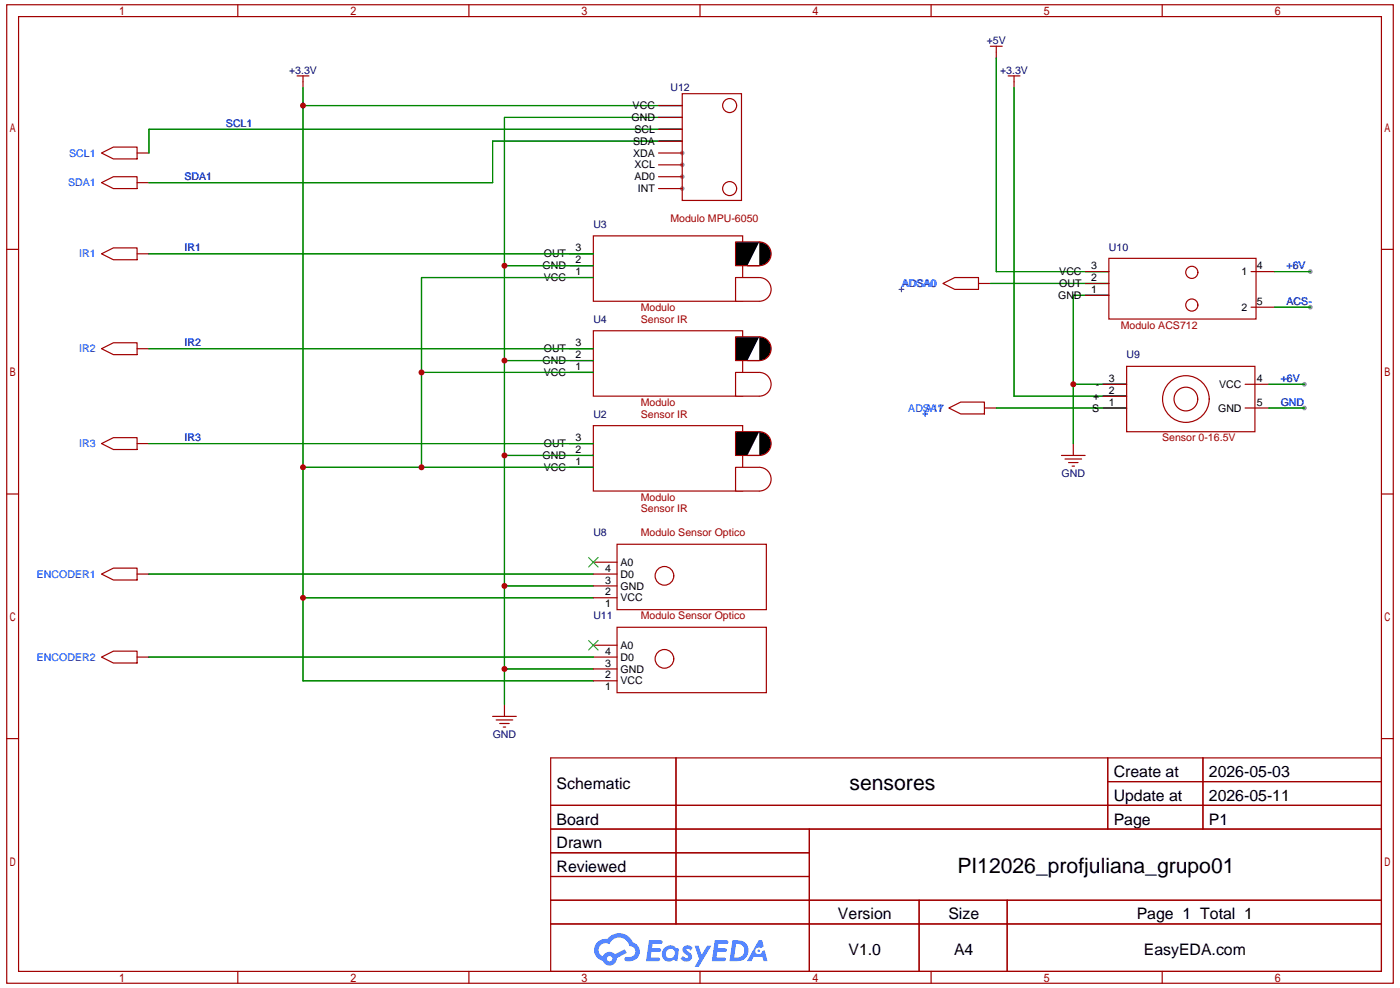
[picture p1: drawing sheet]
<svg xmlns="http://www.w3.org/2000/svg" width="297mm" height="210mm" viewBox="0 0 297 210" stroke-linecap="round" stroke-linejoin="round" font-family="sans-serif">
<g fill="#999">
<circle cx="144.8" cy="40" r=".5"/>
<circle cx="144.8" cy="37.5" r=".5"/>
<circle cx="144.8" cy="35" r=".5"/>
<circle cx="144.8" cy="32.5" r=".5"/>
<circle cx="278.1" cy="57.6" r=".5"/>
<circle cx="278.1" cy="65.2" r=".5"/>
<circle cx="276.9" cy="81.5" r=".5"/>
<circle cx="276.9" cy="86.5" r=".5"/>
</g>
<g fill="none" stroke="#a10000" stroke-width=".25">
<path d="M1.4 1h294.4v207.5h-294.4zM3.9 3.5h289.3v202.5h-289.3zM50.5 1v2.5M99.5 1v2.5M148.6 1v2.5M197.6 1v2.5M246.7 1v2.5M1.4 52.9h2.5M293.2 52.9h2.6M1.4 104.8h2.5M293.2 104.8h2.6M1.4 156.7h2.5"/>
<path d="M293.2 156.7h2.6M116.9 160.7h176.3v45.3h-176.3zM116.9 170.8h176.3M116.9 175.8h176.3M143.5 160.7v35.3M171.8 175.8v30.2M235.1 160.7v15.1M235.1 165.8h58.1M255.4 160.7v15.1M116.9 180.9h54.9M116.9 190.9h176.3M116.9 185.9h54.9"/>
<path d="M116.9 196h176.3M195.1 190.9v15.1M213.8 190.9v15.1M50.5 206v2.5M99.5 206v2.5M148.6 206v2.5M197.6 206v2.5M246.7 206v2.5"/>
</g>
<g fill="#5487ff">
<path d="M145.2 200.8a1.29 1.29 0 0 1 1.8 .2l-.4 .7a.54 .54 0 0 0-.9-.3l.1 .2a1.27 1.27 0 0 1 .8 2 1.52 1.52 0 0 1-2.2-.3l.6-.6 .7 .5a.31 .31 0 0 0 .4-.3 .31 .31 0 0 0-.3-.3 1.11 1.11 0 0 1-.6-1.8z"/>
<path d="M147.4 200.6h.9l.6 1.9 1.2-1.9h.9l-2.7 4.5h-.9l1-1.7z"/>
<path d="M137.8 199.4h1.6a1.3 1.3 0 0 1 1.2 .2 .39 .39 0 0 1-.3 .6h-1.8l-.1 .9h1.6a.39 .39 0 0 1 .4 .5 .39 .39 0 0 1-.5 .3h-1.6l-.2 1.2h1.4a.45 .45 0 0 1 .5 .1 .45 .45 0 0 1 .1 .5l-.4 .2h-2.6z"/>
<path d="M151.7 199.4h1.6a1.31 1.31 0 0 1 1.3 .2 .39 .39 0 0 1-.4 .6h-1.7l-.1 .9h1.6a.39 .39 0 0 1 .3 .5 .39 .39 0 0 1-.4 .3h-1.6l-.2 1.2h1.3a.45 .45 0 0 1 .5 .1 .45 .45 0 0 1 .2 .5l-.4 .2h-2.6z"/>
<path d="M161 199.4h.8l.3 1.4-.6 .3a.75 .75 0 0 0-1.1 .3 .75 .75 0 0 0 .5 1 .75 .75 0 0 0 .9-.6l.5-.3 .6 2.4h-.8l-.3-1h-1.8l-.5 1h-.9z"/>
<path d="M155.5 199.4l-.6 4.5h1.4a2.25 2.25 0 0 0 2.6-2.3 2.25 2.25 0 0 0-2.7-2.2zM156.2 200.2a1.49 1.49 0 0 1 1.8 1.5 1.49 1.49 0 0 1-1.9 1.4h-.3z"/>
<path d="M140.9 201.2a1.58 1.58 0 0 0-.2 2.1 1.58 1.58 0 0 0 2.1 .4l.2-.2 .8 .4 .3-2.5-.2-.3h-.4a1.58 1.58 0 0 0-2.6 .1zM141.6 201.6a.97 .97 0 0 1 1.6 .4 .97 .97 0 0 1-1 1.2 .93 .93 0 0 1-.9-.6 .93 .93 0 0 1 .3-1z"/>
<path d="M126.8 199.8a2.34 2.34 0 0 0 1.2 4 1.53 1.53 0 0 0 1.7 1 1.53 1.53 0 0 0 1.2-1.6l2.2-1.1-.5-.8-2.1 1.1a1.56 1.56 0 0 0-2.5 .4 1.48 1.48 0 0 1-.8-2 1.48 1.48 0 0 1 2.2-.5 2.21 2.21 0 0 1 2.3-1.4 2.21 2.21 0 0 1 1.9 1.8 1.15 1.15 0 0 1 1.3 1 1.15 1.15 0 0 1-1.1 1.3h-.7a.46 .46 0 0 0-.6 .3 .46 .46 0 0 0 .5 .6 2.15 2.15 0 0 0 2.5-1 2.15 2.15 0 0 0-.4-2.6l-.8-.4a3.2 3.2 0 0 0-5.4-.8l-1.1 .1zM128.8 203.3a.6 .6 0 0 1 1.2 0 .6 .6 0 0 1-1.2 0z"/>
<circle cx="161.1" cy="201.7" r=".28"/>
</g>
<path d="M120.9 99.1h5M120.9 96.6h5M120.9 94.1h5M125.9 90.3h31.7v13.8h-31.7z" fill="none" stroke="#a10000" stroke-width=".25"/>
<path d="M161.2 91.6a2.52 2.52 0 0 1 2.5 2.5 2.52 2.52 0 0 1-2.5 2.5z" fill="#000" stroke="#a10000" stroke-width=".25"/>
<path d="M161.2 99.1a2.52 2.52 0 0 1 2.5 2.5 2.52 2.52 0 0 1-2.5 2.5z" fill="#fff" stroke="#a10000" stroke-width=".25"/>
<path d="M156.1 91.6h5.1l-2.5 5h2.5h-5.1z" fill="#000" stroke="#a10000" stroke-width=".25"/>
<path d="M156.1 99.1h5.1v5h-5.1z" fill="#fff" stroke="#a10000" stroke-width=".25"/>
<path d="M120.9 58.9h5M120.9 56.3h5M120.9 53.8h5M125.9 50h31.7v13.9h-31.7z" fill="none" stroke="#a10000" stroke-width=".25"/>
<path d="M161.2 51.3a2.52 2.52 0 0 1 2.5 2.5 2.52 2.52 0 0 1-2.5 2.5z" fill="#000" stroke="#a10000" stroke-width=".25"/>
<path d="M161.2 58.9a2.52 2.52 0 0 1 2.5 2.5 2.52 2.52 0 0 1-2.5 2.5z" fill="#fff" stroke="#a10000" stroke-width=".25"/>
<path d="M156.1 51.3h5.1l-2.5 5h2.5h-5.1z" fill="#000" stroke="#a10000" stroke-width=".25"/>
<path d="M156.1 58.9h5.1v5h-5.1z" fill="#fff" stroke="#a10000" stroke-width=".25"/>
<path d="M120.9 79h5M120.9 76.5h5M120.9 74h5M125.9 70.2h31.7v13.8h-31.7z" fill="none" stroke="#a10000" stroke-width=".25"/>
<path d="M161.2 71.4a2.52 2.52 0 0 1 2.5 2.6 2.52 2.52 0 0 1-2.5 2.5z" fill="#000" stroke="#a10000" stroke-width=".25"/>
<path d="M161.2 79a2.52 2.52 0 0 1 2.5 2.5 2.52 2.52 0 0 1-2.5 2.5z" fill="#fff" stroke="#a10000" stroke-width=".25"/>
<path d="M156.1 71.4h5.1l-2.5 5.1h2.5h-5.1z" fill="#000" stroke="#a10000" stroke-width=".25"/>
<path d="M156.1 79h5.1v5h-5.1z" fill="#fff" stroke="#a10000" stroke-width=".25"/>
<g fill="none" stroke="#a10000" stroke-width=".25">
<path d="M63.1 16.1h2.5M64.3 16.1v2.5M144.8 19.9h12.6v22.6h-12.6zM210.2 9.8h2.5M211.5 9.8v2.5M214 16.1h2.5M215.3 16.1v2.5M21.6 32.5l2.5-1.3h5v2.5h-5zM21.6 38.7l2.5-1.2h5v2.5h-5zM29.1 32.5h2.5M29.1 38.7h2.5M139.8 32.5h5"/>
<path d="M139.8 40h5M139.8 37.5h5M139.8 35h5M139.8 29.9h5M139.8 27.4h5M139.8 24.9h5M139.8 22.4h5M21.6 53.8l2.5-1.2h5v2.5h-5zM29.1 53.8h2.5M230.3 57.6h5.1M235.4 54.8h31.2v12.9h-31.2zM265.6 57.6h5"/>
<path d="M21.6 74l2.5-1.3h5v2.5h-5zM29.1 74h2.5M200.2 60.1l2.5-1.2h5v2.5h-5zM207.7 60.1h2.5M230.3 60.1h5.1M230.3 62.6h5.1M239.2 77.7h27.2v13.9h-27.2zM265.6 65.2h5M21.6 94.1l2.5-1.3h5v2.5h-5zM29.1 94.1h2.5M201.4 86.5l2.5-1.2h5.1v2.5h-5.1zM209 86.5h2.5"/>
<path d="M225.3 96.6h5M226.1 97.4h3.5M226.8 98.1h2M227.6 98.9h.5M227.8 94.1v2.5M234.1 86.5h5.1M234.1 84h5.1M234.1 81.5h5.1M264.3 86.5h5M264.3 81.5h5M125.9 119.2h5.1M131 115.4h31.7v13.9h-31.7z"/>
<path d="M21.6 121.8l2.5-1.3h5v2.5h-5zM21.6 139.4l2.5-1.3h5v2.5h-5zM29.1 121.8h2.5M29.1 139.4h2.5M125.9 121.8h5.1M125.9 126.8h5.1M125.9 124.3h5.1M125.9 139.4h5.1M125.9 136.8h5.1M131 133h31.7v13.9h-31.7zM104.6 151.9h5M105.3 152.7h3.5"/>
<path d="M106.1 153.5h2M106.8 154.2h.5M107.1 149.4v2.5M125.9 144.4h5.1M125.9 141.9h5.1"/>
<circle cx="154.9" cy="22.4" r="1.49"/>
<circle cx="154.9" cy="40" r="1.49"/>
<circle cx="253" cy="57.8" r="1.29"/>
<circle cx="253" cy="64.7" r="1.29"/>
<circle cx="251.7" cy="84.6" r="5"/>
<circle cx="251.7" cy="84.6" r="2.52"/>
<circle cx="141" cy="139.7" r="1.98"/>
<circle cx="141" cy="122.1" r="1.98"/>
</g>
<g fill="none" stroke="#008700" stroke-width=".25">
<path d="M64.3 18.6v125.8h61.6M211.5 12.3v45.3h23.9M215.3 18.6v65.4h23.9M64.3 22.4h80.5M144.8 24.9h-37.7v124.5M144.8 27.4h-113.2v5.1M144.8 29.9h-40.2v8.8h-73M31.6 53.8h94.3M107.1 56.3h18.8M125.9 58.9h-36.4v40.2M270.6 57.6h7.5M31.6 74h94.3"/>
<path d="M89.5 79h36.4M107.1 76.5h18.8M210.2 60.1h25.2M235.4 62.6h-7.6v31.5M270.6 65.2h7.5M31.6 94.1h94.3M64.3 99.1h61.6M107.1 96.6h18.8M211.5 86.5h27.7M227.8 81.5h11.4M269.3 86.5h7.6M269.3 81.5h7.6"/>
<path d="M31.6 121.8h94.3M31.6 139.4h94.3M64.3 126.8h61.6M107.1 124.3h18.8M107.1 141.9h18.8"/>
</g>
<path d="M190.9 61.4h1M191.4 60.9v1M195.9 87.8h1M196.4 87.3v1" fill="none" stroke="#00f" stroke-width=".25"/>
<path d="M124.9 118.2l2.1 2M127 118.2l-2.1 2M124.9 135.8l2.1 2.1M127 135.8l-2.1 2.1" fill="none" stroke="#3c3" stroke-width=".25"/>
<g fill="#c00">
<circle cx="89.5" cy="99.1" r=".63"/>
<circle cx="64.3" cy="99.1" r=".63"/>
<circle cx="64.3" cy="22.4" r=".63"/>
<circle cx="64.3" cy="126.8" r=".63"/>
<circle cx="89.5" cy="79" r=".63"/>
<circle cx="227.8" cy="81.5" r=".63"/>
<circle cx="107.1" cy="96.6" r=".63"/>
<circle cx="107.1" cy="76.5" r=".63"/>
<circle cx="107.1" cy="56.3" r=".63"/>
<circle cx="107.1" cy="124.3" r=".63"/>
<circle cx="107.1" cy="141.9" r=".63"/>
</g>
<g font-size="4.5">
<text x="180.3" y="167.7">sensores</text>
<text x="203.2" y="185.3">PI12026_profjuliana_grupo01</text>
</g>
<g font-size="3.4">
<text x="118.2" y="167.3">Schematic</text>
<text x="236.4" y="164.8">Create at</text>
<text x="256.6" y="164.8">2026-05-03</text>
<text x="236.4" y="169.9">Update at</text>
<text x="256.6" y="169.9">2026-05-11</text>
<text x="118.2" y="174.9">Board</text>
<text x="118.2" y="179.9">Drawn</text>
<text x="236.4" y="174.9">Page</text>
<text x="256.6" y="174.9">P1</text>
<text x="118.2" y="185">Reviewed</text>
<text x="177.9" y="195">Version</text>
<text x="201.3" y="195">Size</text>
<text x="241.3" y="195">Page 1 Total 1</text>
<text x="180.1" y="202.6">V1.0</text>
<text x="202.5" y="202.6">A4</text>
<text x="242.8" y="202.6">EasyEDA.com</text>
</g>
<g font-size="2.2" fill="#000080">
<text x="209.5" y="9.3">+5V</text>
<text x="61.4" y="15.6">+3.3V</text>
<text x="212.3" y="15.6">+3.3V</text>
<text x="142.3" y="19.4">U12</text>
<text x="125.9" y="48.3">U3</text>
<text x="235.4" y="53.3">U10</text>
<text x="125.9" y="68.4">U4</text>
<text x="239.2" y="76">U9</text>
<text x="125.9" y="88.6">U2</text>
<text x="225.3" y="101.1">GND</text>
<text x="125.9" y="113.7">U8</text>
<text x="125.9" y="131.3">U11</text>
<text x="104.6" y="156.5">GND</text>
</g>
<g font-size="2.2">
<text x="134.3" y="23.2">VCC</text>
<text x="134" y="25.7">GND</text>
<text x="134.7" y="28.2">SCL</text>
<text x="134.4" y="33.2">XDA</text>
<text x="134.4" y="30.7">SDA</text>
<text x="134.7" y="35.7">XCL</text>
<text x="134.7" y="38.2">AD0</text>
<text x="135.4" y="40.8">INT</text>
<text x="122.2" y="53.3">3</text>
<text x="115.2" y="57.1">GND</text>
<text x="115.4" y="59.6">VCC</text>
<text x="115.4" y="54.6">OUT</text>
<text x="122.2" y="58.4">1</text>
<text x="122.2" y="55.9">2</text>
<text x="224.9" y="58.4">VCC</text>
<text x="231.6" y="59.6">2</text>
<text x="231.6" y="57.1">3</text>
<text x="263.6" y="58.4">1</text>
<text x="266.8" y="57.1">4</text>
<text x="224.6" y="63.4">GND</text>
<text x="224.9" y="60.9">OUT</text>
<text x="231.6" y="62.1">1</text>
<text x="263.6" y="65.9">2</text>
<text x="266.8" y="64.7">5</text>
<text x="115.2" y="77.2">GND</text>
<text x="115.4" y="74.7">OUT</text>
<text x="122.2" y="76">2</text>
<text x="122.2" y="73.5">3</text>
<text x="115.4" y="79.8">VCC</text>
<text x="122.2" y="78.5">1</text>
<text x="232.6" y="82.3">-</text>
<text x="235.4" y="83.5">2</text>
<text x="235.4" y="81">3</text>
<text x="258.8" y="82.3">VCC</text>
<text x="266.8" y="81">4</text>
<text x="231.9" y="87.3">S</text>
<text x="232.1" y="84.8">+</text>
<text x="235.4" y="86">1</text>
<text x="258.6" y="87.3">GND</text>
<text x="266.8" y="86">5</text>
<text x="115.4" y="94.8">OUT</text>
<text x="122.2" y="93.6">3</text>
<text x="115.2" y="97.4">GND</text>
<text x="115.4" y="99.9">VCC</text>
<text x="122.2" y="98.6">1</text>
<text x="122.2" y="96.1">2</text>
<text x="128.5" y="123.8">3</text>
<text x="128.5" y="121.3">4</text>
<text x="131.7" y="125">GND</text>
<text x="131.7" y="122.5">D0</text>
<text x="131.7" y="120">A0</text>
<text x="128.5" y="128.8">1</text>
<text x="128.5" y="126.3">2</text>
<text x="131.7" y="127.5">VCC</text>
<text x="131.7" y="137.6">A0</text>
<text x="128.5" y="143.9">2</text>
<text x="128.5" y="141.4">3</text>
<text x="128.5" y="138.9">4</text>
<text x="131.7" y="142.6">GND</text>
<text x="131.7" y="140.1">D0</text>
<text x="128.5" y="146.4">1</text>
<text x="131.7" y="145.2">VCC</text>
</g>
<g font-size="2.2" fill="#00f">
<text x="48" y="26.9">SCL1</text>
<text x="14.7" y="33.2">SCL1</text>
<text x="14.4" y="39.5">SDA1</text>
<text x="39.2" y="38.2">SDA1</text>
<text x="39.2" y="53.3">IR1</text>
<text x="16.8" y="54.6">IR1</text>
<text x="273.1" y="57.1">+6V</text>
<text x="191.4" y="60.9">ADSA0</text>
<text x="273.1" y="64.7">ACS-</text>
<text x="16.8" y="74.7">IR2</text>
<text x="39.2" y="73.5">IR2</text>
<text x="271.9" y="81">+6V</text>
<text x="192.8" y="87.3">ADSA1</text>
<text x="196.4" y="87.3">A17</text>
<text x="271.9" y="86">GND</text>
<text x="16.8" y="94.8">IR3</text>
<text x="39.2" y="93.6">IR3</text>
<text x="7.8" y="122.5">ENCODER1</text>
<text x="7.8" y="140.1">ENCODER2</text>
</g>
<g font-size="2.2" fill="#a00000">
<text x="142.3" y="47">Modulo MPU-6050</text>
<text x="136" y="65.9">Modulo</text>
<text x="136" y="68.4">Sensor IR</text>
<text x="237.9" y="69.7">Modulo ACS712</text>
<text x="136" y="86">Modulo</text>
<text x="136" y="88.6">Sensor IR</text>
<text x="246.7" y="93.6">Sensor 0-16.5V</text>
<text x="136" y="106.2">Modulo</text>
<text x="136" y="108.7">Sensor IR</text>
<text x="136" y="113.7">Modulo Sensor Optico</text>
<text x="136" y="131.3">Modulo Sensor Optico</text>
</g>
</svg>
